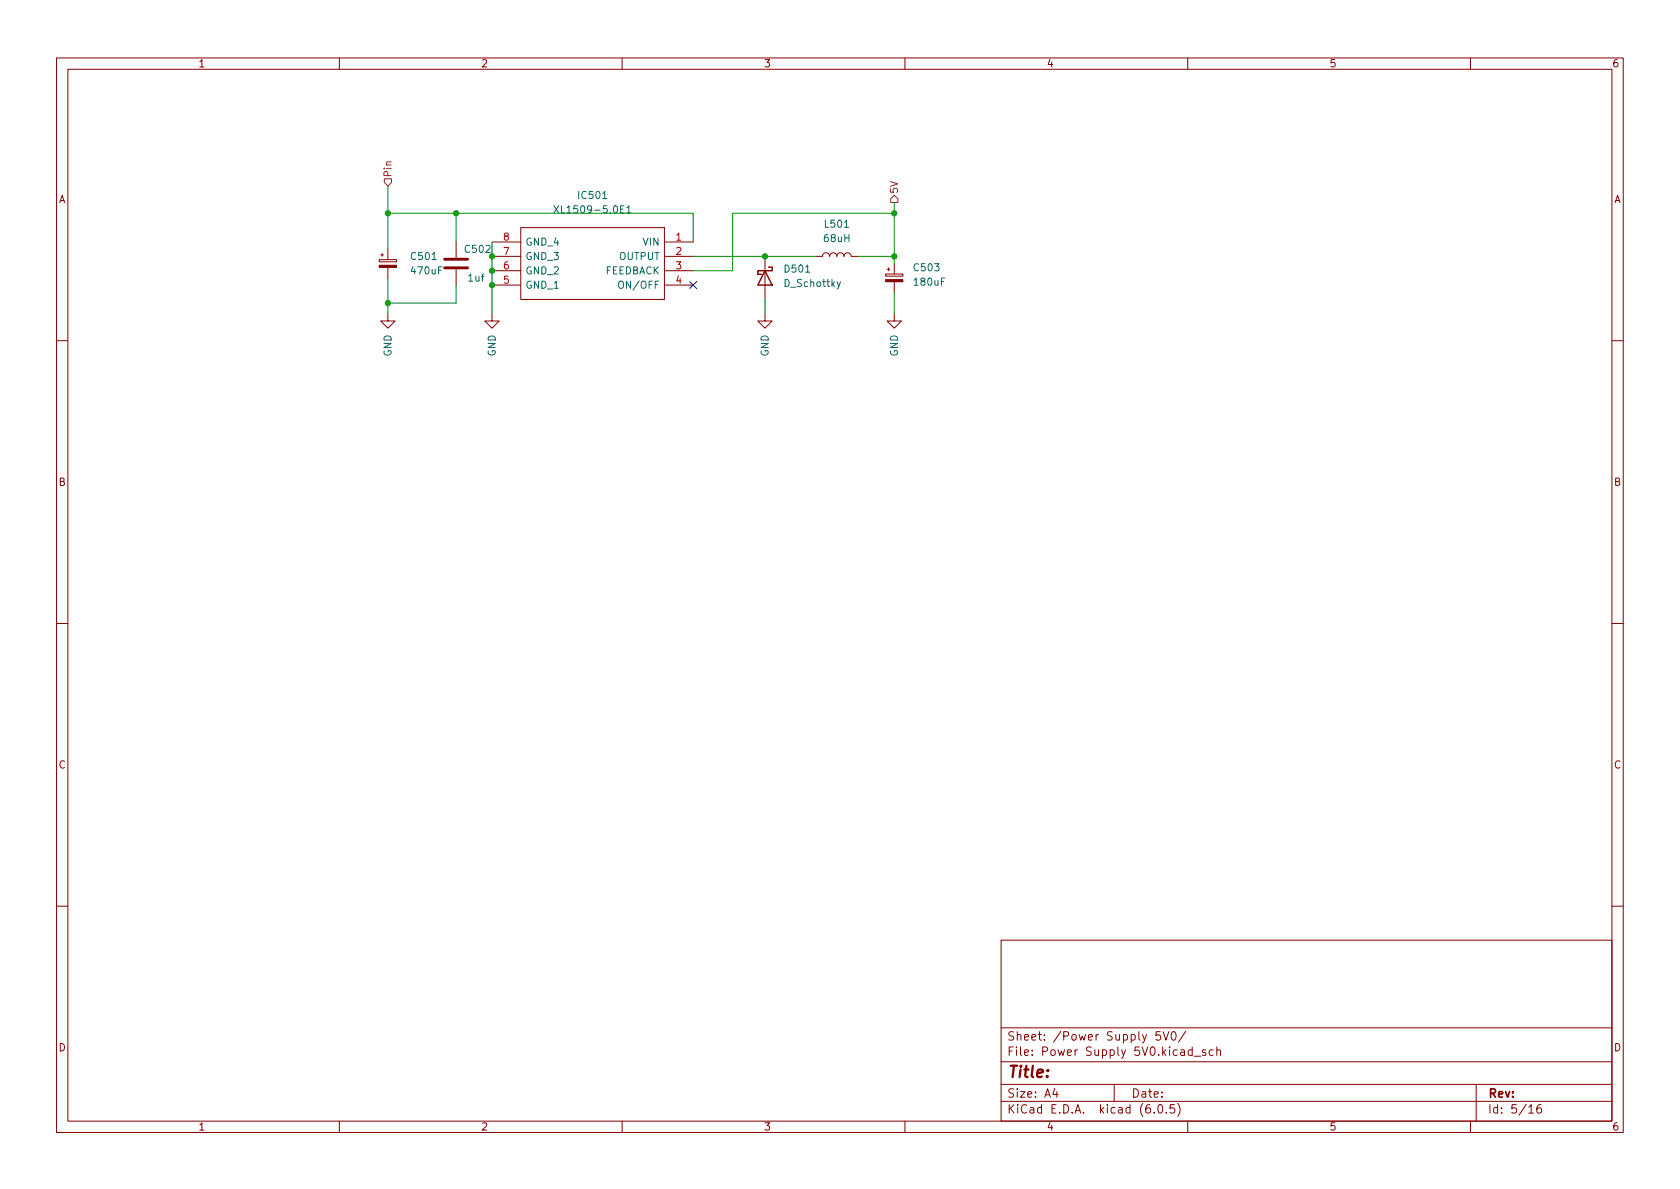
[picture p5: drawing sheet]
<svg xmlns="http://www.w3.org/2000/svg" width="297mm" height="210mm" viewBox="0 0 297 210" stroke-linecap="round" stroke-linejoin="round" font-family="sans-serif">
<g fill="none" stroke="#840000" stroke-width=".18">
<path d="M10 10.2h277v190.1h-277zM12 12.2h273v186.1h-273zM60 10.2v2M110 10.2v2M160 10.2v2M210 10.2v2M260 10.2v2M67.1 45.9h3v.4h-3zM67.3 45.1h.5M67.6 44.8v.5M68.6 55.5v1.3h1.2l-1.2 1.2-1.3-1.2h1.3M68.6 44.1v1.8"/>
<path d="M68.6 47.3v1.8M80.6 42.8v2.8M80.6 47.6v2.8M87 55.5v1.3h1.3l-1.3 1.2-1.3-1.2h1.3M87 42.8h5.1M87 45.3h5.1M87 47.9h5.1M87 50.4h5.1M92.1 40.3h25.4v12.7h-25.4zM117.5 42.8h5.1M117.5 45.3h5.1M117.5 47.9h5.1"/>
<path d="M117.5 50.4h5.1M135.3 55.5v1.3h1.2l-1.2 1.2-1.3-1.2h1.3M135.3 45.3v7.7M144.1 45.3h1.3a.64 .64 0 0 1 .6-.6 .64 .64 0 0 1 .7 .6 .64 .64 0 0 1 .6-.6 .64 .64 0 0 1 .7 .6 .64 .64 0 0 1 .6-.6 .64 .64 0 0 1 .6 .6 .64 .64 0 0 1 .7-.6 .64 .64 0 0 1 .6 .6h1.3M156.6 48.5h3v.3h-3zM156.8 47.6h.6M157.1 47.4v.5M158.1 55.5v1.3h1.3l-1.3 1.2-1.3-1.2h1.3M158.1 46.6v1.9M158.1 49.8v1.9M10 60.2h2M285 60.2h2"/>
<path d="M10 110.2h2M285 110.2h2M10 160.2h2M177 166.3h108v32h-108zM285 160.2h2M60 198.3v2M110 198.3v2M160 198.3v2M177 194.8h108M177 191.8h108M177 187.8h108M177 181.8h108"/>
<path d="M186.5 192.5l-.4 1h1M186.9 193v1M197 191.8v3M204.1 196.7v.1M204.9 195.4l.2-.1a.81 .81 0 0 1 .6 .7 .81 .81 0 0 1-.3 .8h-.2a.81 .81 0 0 1-.6-.6 .81 .81 0 0 1 .3-.8zM205.1 182.4h-.7v.7l.2-.1 .5 .1 .1 .2-.1 .5-.2 .1-.5-.1M205.6 182.4l.5 1.5 .5-1.5M206.2 196.7v.1M207.2 182.6l.2-.2a.81 .81 0 0 1 .6 .7 .81 .81 0 0 1-.3 .8h-.1a.81 .81 0 0 1-.4-1.3zM207.6 195.3h-.7v.7l.2-.1 .5 .1 .1 .2-.1 .5-.2 .1-.5-.1M208.2 195.1a1.72 1.72 0 0 1 0 2.3M209.6 182.4l-1.2 1.9"/>
<path d="M210 198.3v2M210.8 185.7l-.4-.1-.3 .3v.4l.1 .3h.6M210.8 185.1v1.5M211.1 186.8h1.2M213.1 185.7l-.3-.1-.2 .2v.3l.5 .1v.4h-.5M214.5 185.7l-.4-.1-.3 .3v.4l.1 .3h.6M215.1 185.8l.3-.2 .3 .1 .1 .9M215.1 185.1v1.5M260 198.3v2M261 191.8v6.5M270.3 195.8l.4-.5v1.5M270.3 196.8h.9"/>
<path d="M272.4 195.3a.59 .59 0 0 0-.7 .7v.5l.2 .3h.4l.2-.1 .1-.5-.2-.2-.4-.1-.3 .3"/>
</g>
<g fill="#840000" stroke="#840000" stroke-width=".18">
<path d="M156.6 49.4h3v.4h-3z"/>
<path d="M67.1 46.9h3v.4h-3z"/>
</g>
<path d="M97.9 36.4l.9 1.3M98.8 36.4l-.9 1.3M110.8 36.7l.4-.3v1.3M110.8 37.7h.7M109.4 49.9l.3-.2a.43 .43 0 0 1 .5 .4v.5a.42 .42 0 0 1-.4 .4 .42 .42 0 0 1-.4-.4zM148.6 49.8l-.4 1.2-.2 .1" fill="none" stroke="#006464" stroke-width=".18"/>
<path d="M135.3 47.9l1.2 2.5h-2.5zM135.9 47.2h.6v.7h-2.5v.6h.6" fill="none" stroke="#840000" stroke-width=".25"/>
<path d="M78.6 45.8h4.1M78.6 47.4h4.1" fill="none" stroke="#840000" stroke-width=".51"/>
<path d="M67.9 31.6h1.3v.7l-.6 .6-.7-.6zM157.5 35.2l.6-.7 .6 .7v.6h-1.2z" fill="none" stroke="#725600" stroke-width=".18"/>
<path d="M68.6 32.9v11.2M68.6 37.7h54v5.1M80.6 37.7v5.1M158.1 37.7h-28.6v10.2h-6.9M158.1 35.8v10.8M68.6 49.1v6.4M80.6 50.4v3.2h-12M87 45.3v10.2M122.6 45.3h21.5M135.3 53v2.5M151.8 45.3h6.3M158.1 51.7v3.8" fill="none" stroke="#009600" stroke-width=".18"/>
<path d="M121.9 49.8l1.3 1.2M123.2 49.8l-1.3 1.2" fill="none" stroke="#000084" stroke-width=".18"/>
<g fill="#009600" stroke="#009600" stroke-width=".18">
<circle cx="68.6" cy="37.7" r=".46"/>
<circle cx="80.6" cy="37.7" r=".46"/>
<circle cx="87" cy="50.4" r=".46"/>
<circle cx="87" cy="47.9" r=".46"/>
<circle cx="87" cy="45.3" r=".46"/>
<circle cx="68.6" cy="53.6" r=".46"/>
<circle cx="135.3" cy="45.3" r=".46"/>
<circle cx="158.1" cy="45.3" r=".46"/>
<circle cx="158.1" cy="37.7" r=".46"/>
</g>
<text font-size="2.8" fill="#840000" x="178" y="190.6">Title:</text>
<g font-size="2.1" fill="#840000">
<text x="178" y="184">Sheet: /Power Supply 5V0/</text>
<text x="178" y="186.7">File: Power Supply 5V0.kicad_sch</text>
<text x="178" y="196.9">KiCad E.D.A. kicad (6.0.5)</text>
<text x="178" y="194.1">Size: A4</text>
<text x="200" y="194.1">Date:</text>
<text x="263" y="194.1">Rev:</text>
<text x="263" y="196.9">Id: 5/16</text>
</g>
<g font-size="1.8" fill="#840000">
<text x="35" y="11.9">1</text>
<text x="85" y="11.9">2</text>
<text x="135" y="11.9">3</text>
<text x="185" y="11.9">4</text>
<text x="235" y="11.9">5</text>
<text x="285" y="11.9">6</text>
<text x="10.3" y="35.9">A</text>
<text x="285.3" y="35.9">A</text>
<text x="10.3" y="85.9">B</text>
<text x="285.3" y="85.9">B</text>
<text x="10.3" y="135.9">C</text>
<text x="285.3" y="135.9">C</text>
<text x="10.3" y="185.9">D</text>
<text x="285.3" y="185.9">D</text>
<text x="35" y="199.9">1</text>
<text x="85" y="199.9">2</text>
<text x="135" y="199.9">3</text>
<text x="185" y="199.9">4</text>
<text x="235" y="199.9">5</text>
<text x="285" y="199.9">6</text>
</g>
<g font-size="1.8" fill="#725600">
<text x="69.2" y="31.4" transform="rotate(-90 69.2 31.4)">Pin</text>
<text x="158.7" y="34.3" transform="rotate(-90 158.7 34.3)">5V</text>
</g>
<g font-size="1.8" fill="#006464">
<text x="102.4" y="35.2">IC501</text>
<text x="99.1" y="37.7">XL1509-5.0E1</text>
<text x="145.9" y="40.3">L501</text>
<text x="72.8" y="46">C501</text>
<text x="92.8" y="46">GND_3</text>
<text x="92.8" y="43.4">GND_4</text>
<text x="109.4" y="46">OUTPUT</text>
<text x="113.8" y="43.4">VIN</text>
<text x="145.8" y="42.8">68uH</text>
<text x="161.7" y="48">C503</text>
<text x="72.8" y="48.5">470uF</text>
<text x="82.8" y="49.8">1uf</text>
<text x="92.8" y="51">GND_1</text>
<text x="92.8" y="48.5">GND_2</text>
<text x="106.9" y="48.5">FEEDBACK</text>
<text x="110" y="51">ON/OFF</text>
<text x="138.8" y="50.7">D_Schottky</text>
<text x="138.8" y="48.2">D501</text>
<text x="161.7" y="50.5">180uF</text>
<text x="69.2" y="63.1" transform="rotate(-90 69.2 63.1)">GND</text>
<text x="87.6" y="63.1" transform="rotate(-90 87.6 63.1)">GND</text>
<text x="135.9" y="63.1" transform="rotate(-90 135.9 63.1)">GND</text>
<text x="158.7" y="63.1" transform="rotate(-90 158.7 63.1)">GND</text>
</g>
<text font-size="1.8" fill="#009600" x="82.3" y="44.7">C502</text>
<g font-size="1.8" fill="#a90000">
<text x="89" y="47.6">6</text>
<text x="89" y="45.1">7</text>
<text x="89" y="42.5">8</text>
<text x="119.5" y="42.5">1</text>
<text x="119.5" y="45.1">2</text>
<text x="119.5" y="47.6">3</text>
<text x="89" y="50.2">5</text>
<text x="119.5" y="50.2">4</text>
</g>
</svg>
